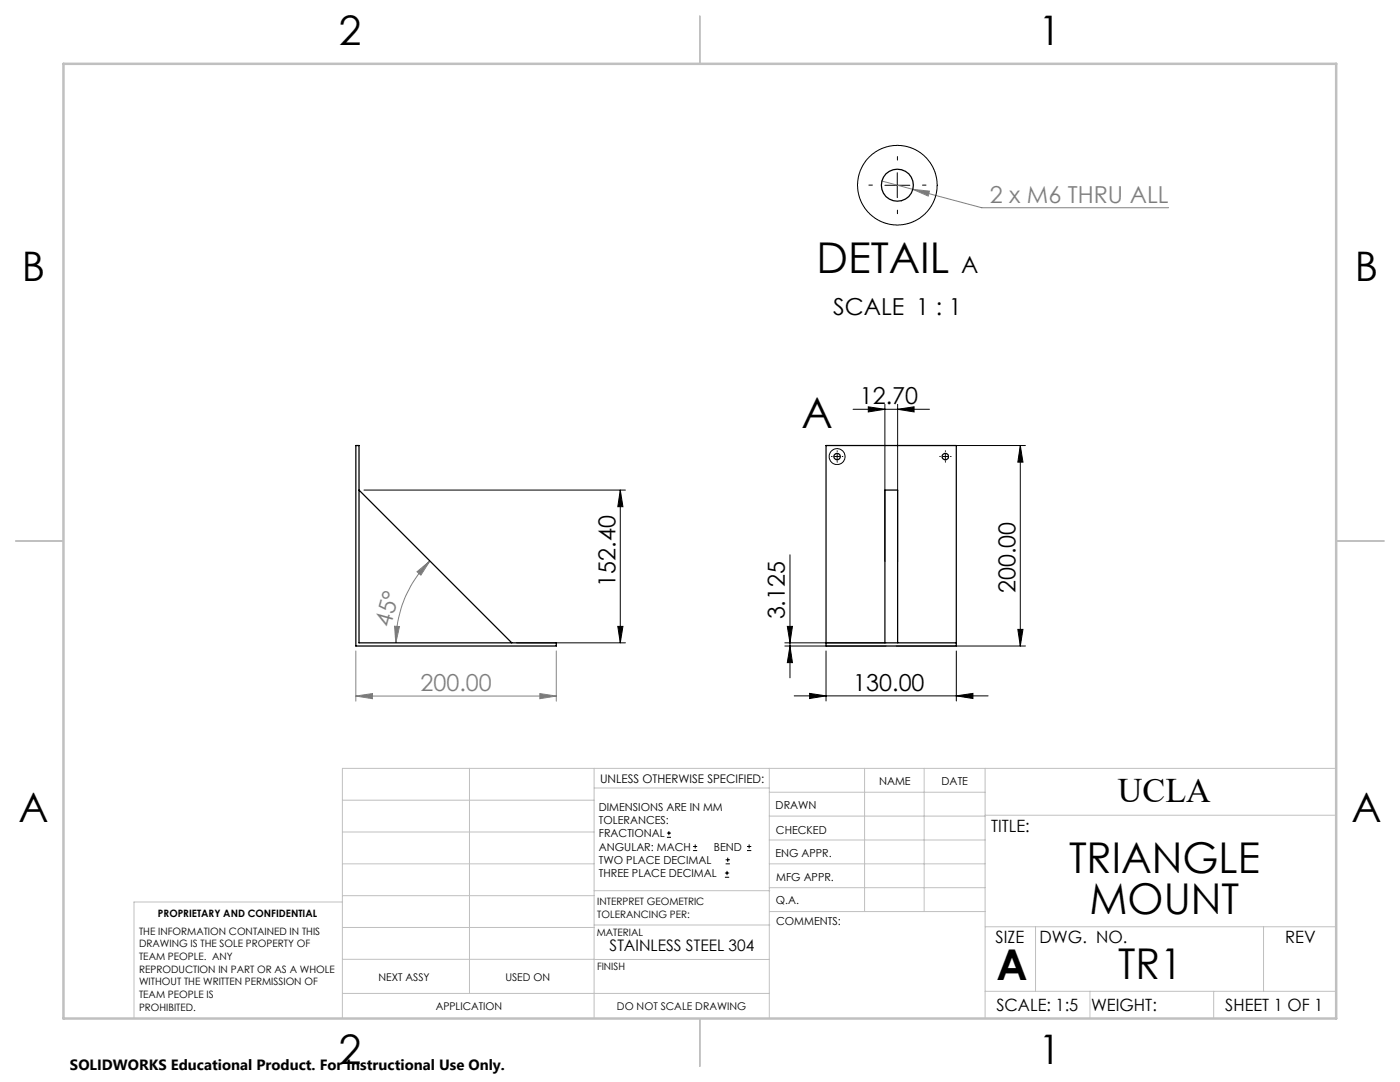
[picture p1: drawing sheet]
<svg xmlns="http://www.w3.org/2000/svg" width="279mm" height="216mm" viewBox="0 0 279 216" stroke-linecap="round" stroke-linejoin="round" font-family="sans-serif">
<g fill="none" stroke="#000" stroke-width=".2">
<path d="M176.6 37h5M179.1 34.5v4.9M72.6 97.8h52.2M123.8 97.8l.5 3.3h-1zM123.8 97.8v30.5M166.5 91.1h1.1M167.1 90.6v1M170.3 81.7h15.2M173.3 81.2l3.3 .5-3.3 .5zM176.6 80.7v31.3M178.9 88.9h25.7M179.1 81.7l3.3-.5v1z"/>
<path d="M179.1 80.7v31.3M188.2 91.1h1M188.7 90.6v1M203.6 88.9v40M203.6 88.9l.6 3.3h-1.1zM157.7 110.7v24.6M103.1 128.3h21.7M123.3 125h1l-.5 3.3zM156.6 128.9h20.2M156.6 128.3h20.2M157.1 125h1.1l-.5 3.3zM157.7 128.9l.5 3.3h-1.1z"/>
<path d="M158.5 138.9h38.7M161.6 138.4l3.3 .5-3.3 .5zM164.9 129.9v10M178.9 128.9h25.7M190.9 138.9l3.3-.5v1zM190.9 129.9v10M203.1 125.6h1.1l-.6 3.3zM133.1 167.1h.8M133.1 166.2h.8M133.5 165.8v.9M138.3 169.7h.8M138.3 168.9h.8"/>
<path d="M138.7 168.5v.8M144.7 175h.8M144.7 174.2h.8M144.8 172.4h.9M144.8 171.6h.9M145.1 173.8v.8M145.2 171.1v.9M149.1 169.7h.8M149.1 168.9h.8M149.5 168.5v.8"/>
<circle cx="167.1" cy="91.1" r="1.59"/>
</g>
<path d="M176 36.1l6.2 1.7M182.2 37.8l3.3 .3-.3 1zM182.2 37.8l13.7 3.7h37.3M83.2 114.1l2.6-2.2-1.8 2.9zM85.8 111.9a22.9 22.9 0 0 0-6.8 16.4M71 138.9l3.3-.5v1zM71 129.9v10M71 138.9h40M78.7 125h1l-.7 3.3zM107.7 138.4l3.3 .5-3.3 .5zM111 129.9v10" fill="none" stroke="#808080" stroke-width=".2"/>
<path d="M174.1 36.9h-.7M179.1 31.9v-.7M184.1 36.9h.7M179.1 41.9v.7M166.1 91.1h-.2M167.1 90.1v-.2M167.1 92.1v.1M168.1 91.1h.1M187.7 91.1h-.2M188.7 90.1v-.2M188.7 92.1v.1M189.7 91.1h.1" fill="none" stroke="#000" stroke-width=".2" stroke-dasharray="15.2 1.3 1.3 1.3"/>
<g fill="none" stroke="#c0c0c0" stroke-width=".2">
<path d="M68.3 159.7h50.3M93.7 153.3v44.9M118.6 153.3v49.9M118.6 157.2h34.9M153.5 153.3v49.9M153.5 158.1h43.1M172.5 153.3v28.6M184.4 153.3v28.6M196.6 153.3v49.9M266.7 153.3h-198.4v49.9M68.3 178.7h50.3M68.3 172.4h50.3"/>
<path d="M68.3 166h50.3M68.3 180h-41.6v23.2M118.6 177.7h35M153.5 167.6h43.1M153.5 162.8h43.1M153.5 172.4h43.1M153.5 177.1h43.1M196.6 162.7h70.1M68.3 198.2h85.2M68.3 191.4l85.2 .1M68.3 185.1h50.3M118.6 184.6h35"/>
<path d="M153.6 181.9h43M196.6 197.8h70.1M196.6 184.9h70.1M206.7 184.9v12.9M217.5 197.8v5.4M242.2 197.8v5.4M252.2 184.9v12.9"/>
</g>
<path d="M139.7 3.2v9.5M3.1 107.9h9.6M266.7 107.9h9.5M139.7 203.2v9.6" fill="none" stroke="#c0c0c0" stroke-width=".25"/>
<path d="M12.7 12.7h254v190.5h-254z" fill="none" stroke="#c0c0c0" stroke-width=".5"/>
<g fill="#000">
<path d="M123.8 97.8l.5 3.3h-1zM123.3 125h1l-.5 3.3zM157.1 125h1.1l-.5 3.3zM157.7 128.9l.5 3.3h-1.1z"/>
<path d="M190.9 138.9l3.3-.5v1zM161.6 138.4l3.3 .5-3.3 .5zM179.1 81.7l3.3-.5v1zM173.3 81.2l3.3 .5-3.3 .5z"/>
<path d="M203.1 125.6h1.1l-.6 3.3zM203.6 88.9l.6 3.3h-1.1z"/>
</g>
<g fill="#808080">
<path d="M71 138.9l3.3-.5v1zM107.7 138.4l3.3 .5-3.3 .5zM182.2 37.8l3 1.3 .3-1z"/>
<path d="M83.2 114.1l2.6-2.2-1.8 2.9zM78.7 125h1l-.7 3.3z"/>
</g>
<g fill="none" stroke="#000" stroke-width=".25">
<path d="M71 88.9h.6v39.4h39.4v.6h-40zM71.6 97.8l30.5 30.5M164.9 88.9h26v40h-26zM164.9 128.3h26M176.6 128.3v-30.5h2.5v30.5"/>
<circle cx="179.1" cy="36.9" r="3.2"/>
<circle cx="167.1" cy="91.1" r=".65"/>
<circle cx="188.7" cy="91.1" r=".66"/>
</g>
<circle cx="179.1" cy="37" r="7.9" fill="none" stroke="#000" stroke-width=".2"/>
<g font-size="8.5">
<text x="162.9" y="54.6">DETAIL</text>
<text x="159.9" y="85.5">A</text>
<text x="213.3" y="174.2">TRIANGLE</text>
<text x="217.4" y="182.3">MOUNT</text>
<text x="198.9" y="195.5">A</text>
<text x="223.2" y="195.4">TR1</text>
</g>
<g font-size="8.1">
<text x="67.6" y="8.9">2</text>
<text x="207.3" y="8.9">1</text>
<text x="4.4" y="56.2">B</text>
<text x="270.4" y="56.2">B</text>
<text x="3.7" y="164.1">A</text>
<text x="269.7" y="164.1">A</text>
<text x="67.6" y="212.4">2</text>
<text x="207.3" y="212.4">1</text>
</g>
<text font-size="6.9" x="223.1" y="160.1">UCLA</text>
<g font-size="4.7" fill="#808080">
<text x="197.5" y="40.4">2 x M6 THRU ALL</text>
<text x="77.9" y="125.2" transform="rotate(-75 77.9 125.2)">45°</text>
<text x="83.9" y="137.9">200.00</text>
</g>
<g font-size="4.7">
<text x="191.8" y="54.6">A</text>
<text x="166.3" y="62.8">SCALE 1 : 1</text>
<text x="171.6" y="80.7">12.70</text>
<text x="122.8" y="117.1" transform="rotate(-90 122.8 117.1)">152.40</text>
<text x="202.6" y="118.4" transform="rotate(-90 202.6 118.4)">200.00</text>
<text x="156.6" y="123.6" transform="rotate(-90 156.6 123.6)">3.125</text>
<text x="170.3" y="137.8">130.00</text>
</g>
<g font-size="3.4">
<text x="197.8" y="166">TITLE:</text>
<text x="198.7" y="188.1">SIZE</text>
<text x="207.5" y="188.1">DWG. NO.</text>
<text x="256.5" y="188.2">REV</text>
<text x="198.8" y="201.7">SCALE: 1:5</text>
<text x="217.7" y="201.8">WEIGHT:</text>
<text x="244.5" y="201.7">SHEET 1 OF 1</text>
</g>
<text font-size="3.2" x="121.7" y="189.8">STAINLESS STEEL 304</text>
<text font-size="3" x="14" y="213.5">SOLIDWORKS Educational Product. For Instructional Use Only.</text>
<text font-size="2.4" x="119.8" y="156.2">UNLESS OTHERWISE SPECIFIED:</text>
<g font-size="2.2">
<text x="119.5" y="161.8">DIMENSIONS ARE IN MM</text>
<text x="154.8" y="161.4">DRAWN</text>
<text x="175.4" y="156.6">NAME</text>
<text x="187.9" y="156.7">DATE</text>
<text x="119.5" y="164.4">TOLERANCES:</text>
<text x="119.5" y="167.1">FRACTIONAL</text>
<text x="154.9" y="166.3">CHECKED</text>
<text x="119.5" y="169.7">ANGULAR: MACH</text>
<text x="119.5" y="172.4">TWO PLACE DECIMAL</text>
<text x="142.5" y="169.7">BEND</text>
<text x="154.8" y="171">ENG APPR.</text>
<text x="119.5" y="175">THREE PLACE DECIMAL</text>
<text x="154.9" y="175.7">MFG APPR.</text>
<text x="154.9" y="180.4">Q.A.</text>
<text x="154.9" y="184.6">COMMENTS:</text>
</g>
<g font-size="2.1">
<text x="75.5" y="195.7">NEXT ASSY</text>
<text x="100.9" y="195.7">USED ON</text>
<text x="86.9" y="201.5">APPLICATION</text>
<text x="123.1" y="201.6">DO NOT SCALE DRAWING</text>
</g>
<g font-size="2">
<text x="31.5" y="182.9">PROPRIETARY AND CONFIDENTIAL</text>
<text x="119.2" y="180.6">INTERPRET GEOMETRIC</text>
<text x="119.2" y="183.1">TOLERANCING PER:</text>
<text x="27.8" y="186.5">THE INFORMATION CONTAINED IN THIS</text>
<text x="27.8" y="189">DRAWING IS THE SOLE PROPERTY OF</text>
<text x="27.8" y="191.6">TEAM PEOPLE. ANY</text>
<text x="119.1" y="186.7">MATERIAL</text>
<text x="27.8" y="194.1">REPRODUCTION IN PART OR AS A WHOLE</text>
<text x="27.8" y="196.6">WITHOUT THE WRITTEN PERMISSION OF</text>
<text x="119.1" y="193.5">FINISH</text>
<text x="27.8" y="199.1">TEAM PEOPLE IS</text>
<text x="27.8" y="201.7">PROHIBITED.</text>
</g>
</svg>
